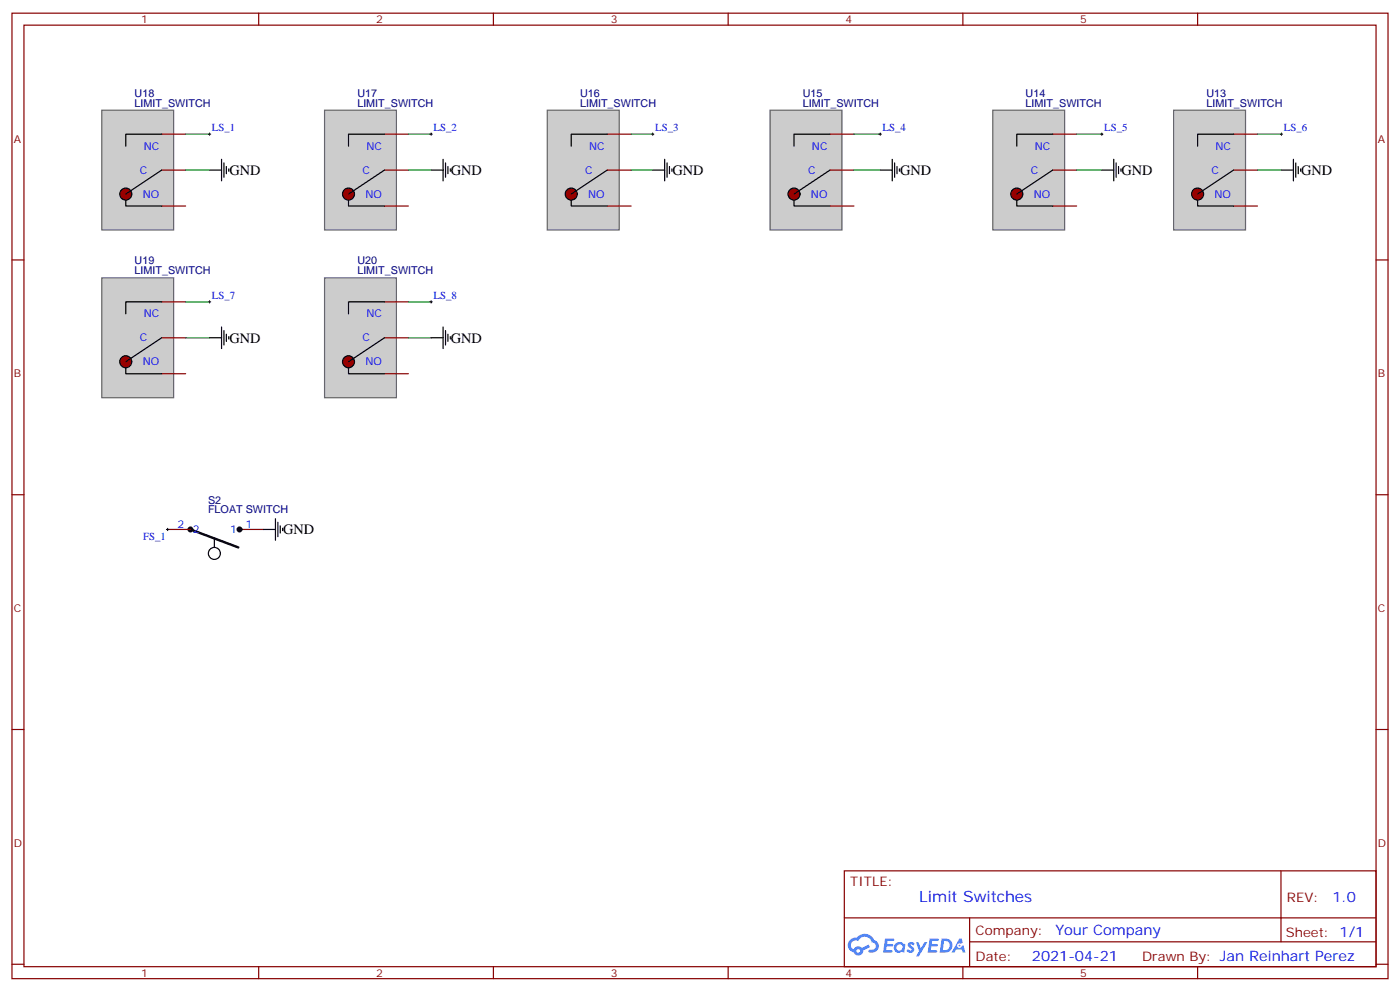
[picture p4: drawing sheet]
<svg xmlns="http://www.w3.org/2000/svg" width="412mm" height="292mm" viewBox="0 0 412 292" stroke-linecap="round" stroke-linejoin="round" font-family="sans-serif">
<g fill="none" stroke="#870000" stroke-width=".35">
<path d="M3.5 3.9h405.4v284.3h-405.4zM7.1 7.4h398.2v277.3h-398.2zM76.2 3.9v3.5M145.3 3.9v3.5M214.5 3.9v3.5M283.6 3.9v3.5M352.8 3.9v3.5M3.5 76.6h3.6M405.3 76.6h3.6M3.5 145.7h3.6M405.3 145.7h3.6M3.5 214.8h3.6"/>
<path d="M405.3 214.8h3.6M248.7 256.5h156.6v28.2h-156.6zM377.3 256.5v20.9M248.7 270.3h156.5M285.6 277.4h119.6M285.6 270.3v14.1M3.5 284h3.6M76.2 284.7v3.5M145.3 284.7v3.5M214.5 284.7v3.5M283.6 284.7v3.5M352.8 284.7v3.5"/>
<path d="M405.3 284h3.6"/>
</g>
<g fill="#5487ff">
<path d="M267.7 277.6a1.22 1.22 0 0 1 1.7 .3l-.4 .6a.47 .47 0 0 0-.3-.4 .47 .47 0 0 0-.5 .2l.1 .2a1.14 1.14 0 0 1 .8 1.8 1.14 1.14 0 0 1-1.9-.1l-.2-.1 .5-.6 .7 .4a.29 .29 0 0 0 .3-.2 .29 .29 0 0 0-.2-.3 1.04 1.04 0 0 1-.6-1.8z"/>
<path d="M260.7 276.4h2.4l.3 .2-.2 .5h-1.8l-.1 .9h1.5l.3 .4-.3 .3h-1.6l-.2 1.1 1.7 .1 .2 .3-.2 .3-2.6 .1z"/>
<path d="M273.8 276.4h2.4l.3 .2-.1 .5h-1.8l-.2 .9h1.6l.3 .4-.4 .3h-1.6l-.1 1.1 1.7 .1 .2 .3-.2 .3h-2.6z"/>
<path d="M282.6 276.4h.7l.3 1.3-.6 .3a.69 .69 0 0 0-1 .2 .69 .69 0 0 0 .4 1 .69 .69 0 0 0 .9-.6l.5-.3 .6 2.2h-.8l-.2-.8h-1.8l-.5 .8h-.8z"/>
<path d="M269.8 277.5h.8l.6 1.8 1.1-1.8h.9l-2.6 4.2h-.8l.9-1.6z"/>
<path d="M277.4 276.4l-.6 4.2h1.3a2.11 2.11 0 0 0 2.5-2.2 2.11 2.11 0 0 0-2.5-2zM278.1 277.1a1.39 1.39 0 0 1 1.7 1.5 1.39 1.39 0 0 1-1.8 1.2h-.3z"/>
<path d="M263.7 278a1.54 1.54 0 0 0-.1 2.2 1.54 1.54 0 0 0 2.2 .1l.6 .3 .3-2.3-.2-.3h-.4a1.49 1.49 0 0 0-2.4 0zM264 279a.94 .94 0 0 1 1.8 0 .94 .94 0 0 1-1.8 0z"/>
<path d="M250.4 276.8a2.18 2.18 0 0 0 1.1 3.7 1.44 1.44 0 0 0 1.6 .9 1.44 1.44 0 0 0 1.2-1.5l2-1-.5-.7-1.9 1a1.47 1.47 0 0 0-2.4 .4 1.39 1.39 0 0 1-.7-1.9 1.39 1.39 0 0 1 2-.5 2.12 2.12 0 0 1 2.2-1.3 2.12 2.12 0 0 1 1.9 1.7 1.14 1.14 0 0 1 1.1 1.4 1.14 1.14 0 0 1-1.7 .7 .43 .43 0 0 0-.5 .4 .43 .43 0 0 0 .4 .5 1.98 1.98 0 0 0 2.5-1.3 1.98 1.98 0 0 0-1.2-2.5 3.1 3.1 0 0 0-5.3-.7l-.9 .1zM252.3 280.1a.55 .55 0 0 1 1.1 0 .55 .55 0 0 1-1.1 0z"/>
<circle cx="282.6" cy="278.5" r=".26"/>
</g>
<path d="M345.7 32.5h21.2v35.2h-21.2z" fill="#ccc" stroke="#666" stroke-width=".35"/>
<path d="M363.4 39.5h7M363.4 50.1h7M363.4 60.7h7" fill="none" stroke="#870000" stroke-width=".35"/>
<path d="M363.4 39.5h-10.6v3.5M352.8 57.2v3.5h10.6" fill="none" stroke="#000" stroke-width=".35"/>
<circle cx="352.8" cy="57.2" r="1.76" fill="#900" stroke="#000" stroke-width=".35"/>
<path d="M363.4 50.1l-10.6 7.1" fill="none" stroke="#000" stroke-width=".35"/>
<path d="M292.5 32.5h21.1v35.2h-21.1z" fill="#ccc" stroke="#666" stroke-width=".35"/>
<path d="M310.1 39.5h7M310.1 50.1h7M310.1 60.7h7" fill="none" stroke="#870000" stroke-width=".35"/>
<path d="M310.1 39.5h-10.6v3.5M299.5 57.2v3.5h10.6" fill="none" stroke="#000" stroke-width=".35"/>
<circle cx="299.5" cy="57.1" r="1.76" fill="#900" stroke="#000" stroke-width=".35"/>
<path d="M310.1 50.1l-10.6 7.1" fill="none" stroke="#000" stroke-width=".35"/>
<path d="M226.8 32.5h21.2v35.2h-21.2z" fill="#ccc" stroke="#666" stroke-width=".35"/>
<path d="M244.5 39.5h7M244.5 50.1h7M244.5 60.7h7" fill="none" stroke="#870000" stroke-width=".35"/>
<path d="M244.5 39.5h-10.6v3.5M233.9 57.2v3.5h10.6" fill="none" stroke="#000" stroke-width=".35"/>
<circle cx="233.9" cy="57.1" r="1.76" fill="#900" stroke="#000" stroke-width=".35"/>
<path d="M244.5 50.1l-10.6 7.1" fill="none" stroke="#000" stroke-width=".35"/>
<path d="M161.2 32.5h21.2v35.2h-21.2z" fill="#ccc" stroke="#666" stroke-width=".35"/>
<path d="M178.9 39.5h7M178.9 50.1h7M178.9 60.7h7" fill="none" stroke="#870000" stroke-width=".35"/>
<path d="M178.9 39.5h-10.6v3.5M168.3 57.2v3.5h10.6" fill="none" stroke="#000" stroke-width=".35"/>
<circle cx="168.3" cy="57.2" r="1.76" fill="#900" stroke="#000" stroke-width=".35"/>
<path d="M178.9 50.1l-10.6 7.1" fill="none" stroke="#000" stroke-width=".35"/>
<path d="M95.6 32.5h21.2v35.2h-21.2z" fill="#ccc" stroke="#666" stroke-width=".35"/>
<path d="M113.2 39.5h7.1M113.2 50.1h7.1M113.2 60.7h7.1" fill="none" stroke="#870000" stroke-width=".35"/>
<path d="M113.2 39.5h-10.5v3.5M102.7 57.2v3.5h10.5" fill="none" stroke="#000" stroke-width=".35"/>
<circle cx="102.7" cy="57.1" r="1.76" fill="#900" stroke="#000" stroke-width=".35"/>
<path d="M113.2 50.1l-10.5 7.1" fill="none" stroke="#000" stroke-width=".35"/>
<path d="M30 32.5h21.2v35.2h-21.2z" fill="#ccc" stroke="#666" stroke-width=".35"/>
<path d="M47.6 39.5h7.1M47.6 50.1h7.1M47.6 60.7h7.1" fill="none" stroke="#870000" stroke-width=".35"/>
<path d="M47.6 39.5h-10.6v3.5M37 57.2v3.5h10.6" fill="none" stroke="#000" stroke-width=".35"/>
<circle cx="37" cy="57.1" r="1.76" fill="#900" stroke="#000" stroke-width=".35"/>
<path d="M47.6 50.1l-10.6 7.1" fill="none" stroke="#000" stroke-width=".35"/>
<path d="M30 81.8h21.2v35.3h-21.2z" fill="#ccc" stroke="#666" stroke-width=".35"/>
<path d="M47.6 99.5h7.1M47.6 88.9h7.1M47.6 110.1h7.1" fill="none" stroke="#870000" stroke-width=".35"/>
<path d="M47.6 88.9h-10.6v3.5M37 106.5v3.6h10.6" fill="none" stroke="#000" stroke-width=".35"/>
<circle cx="37" cy="106.5" r="1.76" fill="#900" stroke="#000" stroke-width=".35"/>
<path d="M47.6 99.5l-10.6 7" fill="none" stroke="#000" stroke-width=".35"/>
<path d="M95.6 81.8h21.2v35.3h-21.2z" fill="#ccc" stroke="#666" stroke-width=".35"/>
<path d="M113.2 99.5h7.1M113.2 88.9h7.1M113.2 110.1h7.1" fill="none" stroke="#870000" stroke-width=".35"/>
<path d="M113.2 88.9h-10.5v3.5M102.7 106.5v3.6h10.5" fill="none" stroke="#000" stroke-width=".35"/>
<circle cx="102.7" cy="106.5" r="1.76" fill="#900" stroke="#000" stroke-width=".35"/>
<g fill="none" stroke="#000" stroke-width=".35">
<path d="M61.7 50.1h3.6M65.3 46.9v6.4M66 48v4.2M66.7 49v2.2M67.4 49.7v.7M127 50.1h3.5M130.5 46.9v6.4M131.2 48v4.2M131.9 49v2.2M132.6 49.7v.7M192.3 50.1h3.5M195.8 46.9v6.4"/>
<path d="M196.5 48v4.2M197.2 49v2.2M197.9 49.7v.7M259.3 50.1h3.5M262.8 46.9v6.4M263.5 48v4.2M264.2 49v2.2M264.9 49.7v.7M324.6 50.1h3.5M328.1 46.9v6.4M328.8 48v4.2M329.5 49v2.2"/>
<path d="M330.2 49.7v.7M377.5 50.1h3.5M381 46.9v6.4M381.7 48v4.2M382.4 49v2.2M383.1 49.7v.7M61.7 99.5h3.6M65.3 96.3v6.4M66 97.4v4.2M66.7 98.4v2.1M67.4 99.1v.7M113.2 99.5l-10.5 7"/>
<path d="M127 99.5h3.5M130.5 96.3v6.4M131.2 97.4v4.2M131.9 98.4v2.1M132.6 99.1v.7M63.1 158.8v2.4M77.6 155.9h3.5M81.1 152.8v6.3M81.8 153.8v4.2M82.5 154.9v2.1M83.3 155.6v.7"/>
<circle cx="63.1" cy="163" r="1.76"/>
</g>
<g fill="none" stroke="#008700" stroke-width=".35">
<path d="M54.7 39.5h7M120.3 39.5h6.7M185.9 39.5h6.4M251.5 39.5h7.8M317.1 39.5h7.5M370.4 39.5h7.1M54.7 50.1h7M120.3 50.1h6.7M185.9 50.1h6.4M251.5 50.1h7.8M317.1 50.1h7.5M370.4 50.1h7.1"/>
<path d="M54.7 99.5h7M54.7 88.9h7M120.3 99.5h6.7M120.3 88.9h6.7"/>
</g>
<g fill="none" stroke="#000" stroke-width=".29">
<path d="M61.4 39.5h.7M61.7 39.2v.7M126.6 39.5h.8M127 39.2v.7M191.9 39.5h.7M192.3 39.2v.7M258.9 39.5h.7M259.3 39.2v.7M324.2 39.5h.7M324.6 39.2v.7M377.1 39.5h.7M377.5 39.2v.7"/>
<path d="M61.4 88.9h.7M61.7 88.5v.8M126.6 88.9h.8M127 88.5v.8M49 155.9h.7M49.4 155.6v.7"/>
</g>
<g fill="#000" stroke="#000" stroke-width=".35">
<circle cx="56.1" cy="155.9" r=".71"/>
<circle cx="70.6" cy="155.9" r=".71"/>
</g>
<path d="M56.1 155.9l14.1 5.3" fill="none" stroke="#000" stroke-width=".71"/>
<path d="M49 155.9h7.1M70.6 155.9h7" fill="none" stroke="#870000" stroke-width=".35"/>
<text font-size="4.6" fill="#00f" x="270.8" y="265.5">Limit Switches</text>
<g font-size="4.2">
<text x="67.6" y="51.5">GND</text>
<text x="132.8" y="51.5">GND</text>
<text x="198.1" y="51.5">GND</text>
<text x="265.1" y="51.5">GND</text>
<text x="330.4" y="51.5">GND</text>
<text x="383.3" y="51.5">GND</text>
<text x="67.6" y="100.9">GND</text>
<text x="132.8" y="100.9">GND</text>
<text x="83.4" y="157.3">GND</text>
</g>
<g font-size="4.2" fill="#00f">
<text x="392.5" y="265.7">1.0</text>
<text x="310.9" y="275.3">Your Company</text>
<text x="304" y="283.1">2021-04-21</text>
</g>
<g font-size="3.9" fill="#800">
<text x="250.5" y="261.1">TITLE:</text>
<text x="379.1" y="265.7">REV:</text>
<text x="287.4" y="275.3">Company:</text>
<text x="378.7" y="275.9">Sheet: 1/1</text>
<text x="287.4" y="282.9">Date:</text>
<text x="336.4" y="283">Drawn By: Jan Reinhart Perez</text>
</g>
<g font-size="3.2" fill="#800">
<text x="41.6" y="6.9">1</text>
<text x="110.8" y="6.9">2</text>
<text x="179.9" y="6.9">3</text>
<text x="249.1" y="6.9">4</text>
<text x="318.2" y="6.9">5</text>
<text x="4.1" y="42">A</text>
<text x="405.9" y="42">A</text>
<text x="4.1" y="111.1">B</text>
<text x="405.9" y="111.1">B</text>
<text x="4.1" y="180.3">C</text>
<text x="405.9" y="180.3">C</text>
<text x="4.1" y="249.4">D</text>
<text x="405.9" y="249.4">D</text>
<text x="41.6" y="287.7">1</text>
<text x="110.8" y="287.7">2</text>
<text x="179.9" y="287.7">3</text>
<text x="249.1" y="287.7">4</text>
<text x="318.2" y="287.7">5</text>
</g>
<g font-size="3.2" fill="#000080">
<text x="39.6" y="28.5">U18</text>
<text x="105.3" y="28.5">U17</text>
<text x="170.9" y="28.5">U16</text>
<text x="236.5" y="28.5">U15</text>
<text x="302.1" y="28.5">U14</text>
<text x="355.4" y="28.5">U13</text>
<text x="39.6" y="31.4">LIMIT_SWITCH</text>
<text x="105.3" y="31.4">LIMIT_SWITCH</text>
<text x="170.9" y="31.4">LIMIT_SWITCH</text>
<text x="236.5" y="31.4">LIMIT_SWITCH</text>
<text x="302.1" y="31.4">LIMIT_SWITCH</text>
<text x="355.4" y="31.4">LIMIT_SWITCH</text>
<text x="39.6" y="77.8">U19</text>
<text x="105.3" y="77.8">U20</text>
<text x="39.6" y="80.8">LIMIT_SWITCH</text>
<text x="105.3" y="80.8">LIMIT_SWITCH</text>
<text x="61.3" y="148.3">S2</text>
<text x="61.3" y="151.2">FLOAT SWITCH</text>
</g>
<g font-size="3.2" fill="#00f">
<text x="62.4" y="38.6">LS_1</text>
<text x="127.7" y="38.6">LS_2</text>
<text x="193" y="38.6">LS_3</text>
<text x="260" y="38.6">LS_4</text>
<text x="325.3" y="38.6">LS_5</text>
<text x="378.2" y="38.6">LS_6</text>
<text x="42.3" y="44.1">NC</text>
<text x="107.9" y="44.1">NC</text>
<text x="173.6" y="44.1">NC</text>
<text x="239.2" y="44.1">NC</text>
<text x="304.8" y="44.1">NC</text>
<text x="358.1" y="44.1">NC</text>
<text x="41.2" y="51.2">C</text>
<text x="106.8" y="51.2">C</text>
<text x="172.4" y="51.2">C</text>
<text x="238" y="51.2">C</text>
<text x="303.6" y="51.2">C</text>
<text x="356.9" y="51.2">C</text>
<text x="42" y="58.2">NO</text>
<text x="107.7" y="58.2">NO</text>
<text x="173.3" y="58.2">NO</text>
<text x="238.9" y="58.2">NO</text>
<text x="304.5" y="58.2">NO</text>
<text x="357.8" y="58.2">NO</text>
<text x="62.4" y="88">LS_7</text>
<text x="127.7" y="88">LS_8</text>
<text x="42.3" y="93.5">NC</text>
<text x="107.9" y="93.5">NC</text>
<text x="41.2" y="100.5">C</text>
<text x="106.8" y="100.5">C</text>
<text x="42" y="107.6">NO</text>
<text x="107.7" y="107.6">NO</text>
<text x="52.3" y="155.6">2</text>
<text x="72.3" y="155.6">1</text>
<text x="42.2" y="159.1">FS_1</text>
<text x="56.8" y="157">2</text>
<text x="67.8" y="157">1</text>
</g>
</svg>
